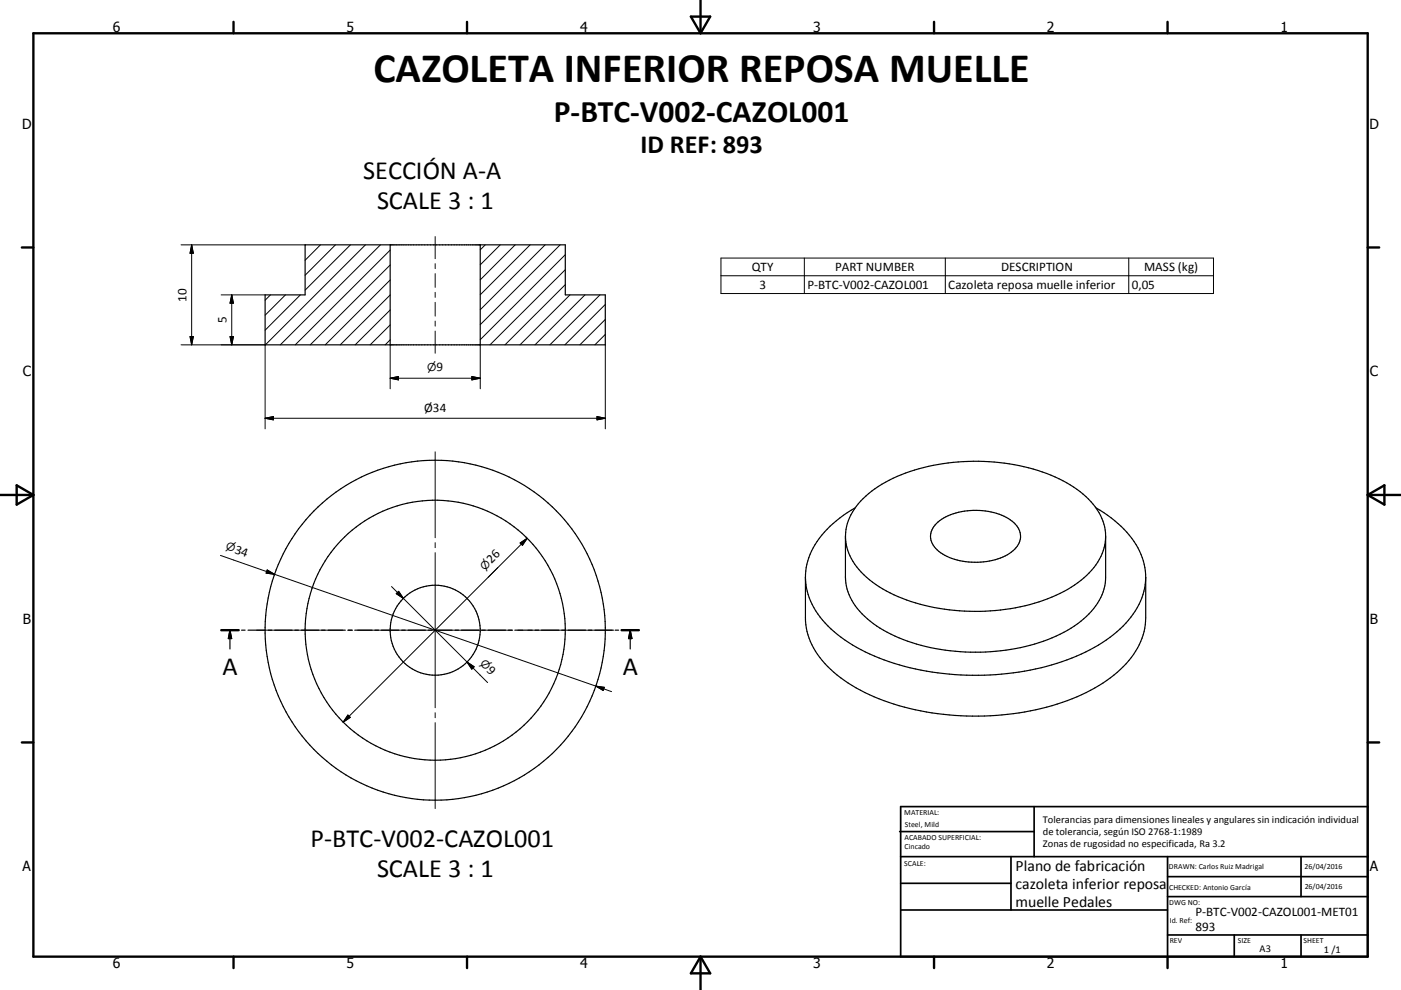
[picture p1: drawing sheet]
<svg xmlns="http://www.w3.org/2000/svg" width="420mm" height="297mm" viewBox="0 0 420 297" stroke-linecap="round" stroke-linejoin="round" font-family="sans-serif">
<g fill="none" stroke="#000" stroke-width=".36">
<path d="M91.5 73.5h78v15h12v15h-102v-15h12zM117 73.5v30M144 73.5v30M256.4 152.3a28.9 28.9 0 0 0-14.2 16 19.5 19.5 0 0 0 6.1 19.5 52.8 52.8 0 0 0 26.1 12.9 82.1 82.1 0 0 0 51.1-5.1 33 33 0 0 0 16.4-15.3 18.7 18.7 0 0 0-4.1-20.6 37.6 37.6 0 0 0-9.2-7.4M280.7 157.1a18.8 18.8 0 0 1 16.4-3.5 11.3 11.3 0 0 1 8.6 5.6 5.7 5.7 0 0 1-3.1 6.8 20.5 20.5 0 0 1-21.1-.6 5.2 5.2 0 0 1-.8-8.3zM241.5 173.2v12.2a22.5 22.5 0 0 0 9.5 17.1 63.3 63.3 0 0 0 33.6 12 77.4 77.4 0 0 0 43.6-8.1 30.5 30.5 0 0 0 14.2-15l.6-1.9 .4-3.1 .1-13.2M331.5 160.9v12.3a17.3 17.3 0 0 1-7.5 13.2 49.2 49.2 0 0 1-26.9 9.1 56.6 56.6 0 0 1-34.3-7.7 19 19 0 0 1-9.3-13.8v-13.4a17.7 17.7 0 0 1 7.9-13.3 52.2 52.2 0 0 1 30.5-8.9 53.4 53.4 0 0 1 31 8.4 18.2 18.2 0 0 1 8.6 14 17.6 17.6 0 0 1-8.4 14 53.7 53.7 0 0 1-32.3 8.6 52.2 52.2 0 0 1-29.2-8.7 18 18 0 0 1-8.1-13.2M66.3 189.1h5.3M68.9 189.1v5.6M68.9 189.1l.5 2.5h-.9zM72.4 189.1h1.1M74.4 189.1h5.2"/>
<path d="M80.4 189.1h1.1M82.4 189.1h5.2M88.4 189.1h1.1M90.4 189.1h5.2M96.4 189.1h1.1M98.4 189.1h5.1M104.4 189.1h1.1M106.4 189.1h5.1M112.4 189.1h1.1M114.4 189.1h5.1M120.4 189.1h1.1M122.4 189.1h5.1"/>
<path d="M128.4 189.1h1.1M130.3 189.1h5.2M136.4 189.1h1.1M138.3 189.1h5.2M144.4 189.1h1.1M146.3 189.1h5.2M152.4 189.1h1.1M154.3 189.1h5.2M160.4 189.1h1.1M162.3 189.1h5.3M168.4 189.1h1.1M170.3 189.1h5.3"/>
<path d="M176.4 189.1h1.1M178.4 189.1h5.2M184.4 189.1h1.1M186.4 189.1h5.1M188.9 189.1l.6 2.5h-1.1zM188.9 189.1v5.6"/>
<circle cx="130.5" cy="189.1" r="13.5"/>
<circle cx="130.5" cy="189.1" r="39"/>
<circle cx="130.5" cy="189.1" r="51"/>
</g>
<g fill="none" stroke="#000" stroke-width=".71">
<path d="M10 10h400v277h-400zM70 6.6v3.4M140 6.6v3.4M207.1 5h5.8l-2.9 5zM210 0v10M280 6.6v3.4M350 6.6v3.4M6.6 74.2h3.4M410 74.2h3.5M0 148.5h10M5 145.6l5 2.9-5 2.9zM410 148.5h10.1"/>
<path d="M410 148.5l5.1-2.9v5.8zM66.3 189.1h5.3M186.4 189.1h5.1M6.6 222.7h3.4M410 222.7h3.5M70 287v3.4M140 287v3.4M210 287v10M210 287l2.9 5h-5.8zM280 287v3.4M350 287v3.4"/>
</g>
<g fill="none" stroke="#000" stroke-width=".51">
<path d="M269.7 249.5h40.3M270 242h140v45h-140zM270 257h140M303.1 257v16M310 242v15M350 257v30M390.1 257v12M270 265h33.1M270 273h80M350 269h60M350 263h60M350 280.5h60"/>
<path d="M370 280.5v6.5M390.1 280.5v6.5"/>
</g>
<path d="M68.9 189.1l.5 2.5h-.9zM188.9 189.1l.6 2.5h-1.1z" fill="#000" stroke="#000" stroke-width=".36"/>
<g fill="none" stroke="#000" stroke-width=".3">
<path d="M54.3 73.5h37.2M57.5 73.5v30M57.5 73.5l.5 2.5h-1zM91.6 73.5l-.1 .1M96.1 73.5l-4.6 4.6M100.6 73.5l-9.1 9.1M105.1 73.5l-13.6 13.5M109.6 73.5l-30 30M114.1 73.5l-30.1 30M117 79.5l-24 24M117 75l-28.5 28.5M130.5 71v6.6"/>
<path d="M130.5 79.1v1.5M145.5 73.5l-1.5 1.5M150 73.5l-6 6M154.4 73.5l-10.4 10.5M158.9 73.5l-14.9 14.9M163.4 73.5l-19.4 19.4M167.9 73.5l-23.9 23.9M169.5 76.4l-25.5 25.5M216.1 77.4h147.7v10.7h-147.7zM241.1 77.4v10.7M283.4 77.4v10.7M338.4 77.4v10.7"/>
<path d="M66.3 88.5h13.2M69.5 88.5v15M69.5 88.5l.5 2.5h-1zM81.1 88.5l-1.6 1.6M85.6 88.5l-6.1 6.1M90 88.5l-10.5 10.6M117 97.5l-6 6M117 93l-10.5 10.5M117 88.5l-15 15M117 84l-19.5 19.5M130.5 82.1v4.1M130.5 87.7v1.5"/>
<path d="M130.5 90.7v4.1M130.5 96.3v1.5M130.5 99.3v6.7M169.5 85.4l-18.1 18.1M169.5 80.9l-22.6 22.6M170.9 88.5l-15 15M175.4 88.5l-15 15M179.9 88.5l-15 15M181.5 95.8l-7.6 7.7M181.5 91.3l-12.1 12.2M216.1 82.7h147.7M54.3 103.5h25.2v25.2"/>
<path d="M57 101h1l-.5 2.5zM69 101h1l-.5 2.5zM117 102l-1.5 1.5M117 113.5h27M117 113.5l2.5-.5v1zM117 103.5v13.1M141.5 113l2.5 .5-2.5 .5zM144 103.5v13.1M181.5 100.3l-3.1 3.2M181.5 103.5v25.2M79.5 125.5h102M79.5 125.5l2.5-.5v1z"/>
<path d="M130.5 135.6v25.7M179 125l2.5 .5-2.5 .5zM66.1 166.6l16.2 5.7M80.1 171l2.2 1.3-2.5-.4zM82.3 172.3l96.4 33.6M117.4 176l28.8 28.8M118.8 178.1l.7-.7 1.4 2.1zM130.5 162.8v1.5M130.5 165.8v46.5M149.3 170.3l-3 2.9M155.9 162.9l2.2-1.4-1.5 2.1zM158.1 161.5l-55.2 55.1"/>
<path d="M77 189.1h25.7M104.2 189.1h1.5M107.2 189.1h46.5M140 198.6l2.2 1.4-.8 .7zM155.2 189.1h1.5M158.2 189.1h25.8M104.3 214.5l.7 .7-2.1 1.4zM130.5 213.8v1.5M130.5 216.8v25.8M178.7 205.9l4.7 1.6M178.7 205.9l2.5 .3-.4 .9z"/>
</g>
<g fill="#000" stroke="#000" stroke-width=".3">
<path d="M57.5 73.5l.5 2.5h-1zM69.5 88.5l.5 2.5h-1zM57 101h1l-.5 2.5zM69 101h1l-.5 2.5zM117 113.5l2.5-.5v1zM141.5 113l2.5 .5-2.5 .5zM79.5 125.5l2.5-.5v1zM179 125l2.5 .5-2.5 .5zM80.1 171l2.2 1.3-2.5-.4zM118.8 178.1l.7-.7 1.4 2.1zM155.9 162.9l2.2-1.4-1.5 2.1zM104.3 214.5l.7 .7-2.1 1.4z"/>
<path d="M140 198.6l2.2 1.4-.8 .7zM178.7 205.9l2.5 .3-.4 .9z"/>
</g>
<text font-size="12.6" x="112" y="24.7">CAZOLETA INFERIOR REPOSA MUELLE</text>
<text font-size="9.4" x="166" y="36.5">P-BTC-V002-CAZOL001</text>
<g font-size="7.9">
<text x="192" y="46">ID REF: 893</text>
<text x="108.9" y="53.6">SECCIÓN A-A</text>
<text x="113" y="62.7">SCALE 3 : 1</text>
<text x="66.7" y="202.5">A</text>
<text x="186.7" y="202.5">A</text>
<text x="93" y="254">P-BTC-V002-CAZOL001</text>
<text x="113" y="263">SCALE 3 : 1</text>
</g>
<g font-size="4.7">
<text x="304.5" y="261.2">Plano de fabricación</text>
<text x="304.5" y="266.6">cazoleta inferior reposa</text>
<text x="304.5" y="272">muelle Pedales</text>
</g>
<g font-size="4.2">
<text x="33.9" y="9.6">6</text>
<text x="103.9" y="9.6">5</text>
<text x="173.9" y="9.6">4</text>
<text x="243.8" y="9.6">3</text>
<text x="313.9" y="9.6">2</text>
<text x="383.9" y="9.6">1</text>
<text x="6.7" y="38.7">D</text>
<text x="410.5" y="38.7">D</text>
<text x="6.9" y="112.9">C</text>
<text x="410.7" y="112.9">C</text>
<text x="6.9" y="187.1">B</text>
<text x="410.7" y="187.1">B</text>
<text x="6.8" y="261.4">A</text>
<text x="410.7" y="261.4">A</text>
<text x="33.9" y="290.4">6</text>
<text x="103.9" y="290.4">5</text>
<text x="173.9" y="290.4">4</text>
<text x="243.8" y="290.4">3</text>
<text x="313.9" y="290.4">2</text>
<text x="383.9" y="290.4">1</text>
</g>
<g font-size="3.9">
<text x="225.4" y="81.4">QTY</text>
<text x="250.4" y="81.4">PART NUMBER</text>
<text x="300.1" y="81.4">DESCRIPTION</text>
<text x="343" y="81.4">MASS (kg)</text>
<text x="227.7" y="86.7">3</text>
<text x="242.1" y="86.7">P-BTC-V002-CAZOL001</text>
<text x="284.3" y="86.8">Cazoleta reposa muelle inferior</text>
<text x="339.3" y="86.7">0,05</text>
<text x="55.9" y="90.5" transform="rotate(-90 55.9 90.5)">10</text>
<text x="67.9" y="96.9" transform="rotate(-90 67.9 96.9)">5</text>
<text x="130.9" y="111.3">9</text>
<text x="127.2" y="123.5">Ø34</text>
<text x="70.2" y="165.8" transform="rotate(19 70.2 165.8)">34</text>
<text x="147.3" y="169.2" transform="rotate(-45 147.3 169.2)">26</text>
<text x="145.8" y="201.3" transform="rotate(45 145.8 201.3)">9</text>
<text x="358.4" y="274.9">P-BTC-V002-CAZOL001-MET01</text>
<text x="358.4" y="279.4">893</text>
</g>
<g font-size="3.3">
<text x="128.1" y="111.3">⌀</text>
<text x="67.5" y="164.8" transform="rotate(19 67.5 164.8)">⌀</text>
<text x="145.4" y="171.2" transform="rotate(-45 145.4 171.2)">⌀</text>
<text x="143.8" y="199.3" transform="rotate(45 143.8 199.3)">⌀</text>
</g>
<g font-size="3.1">
<text x="312.7" y="246.8">Tolerancias para dimensiones lineales y angulares sin indicación individual</text>
<text x="312.7" y="250.4">de tolerancia, según ISO 2768-1:1989</text>
<text x="312.7" y="254">Zonas de rugosidad no especificada, Ra 3.2</text>
<text x="377.6" y="285.6">A3</text>
<text x="396.9" y="285.9">1 /1</text>
</g>
<g font-size="2.4">
<text x="271.1" y="244.4">MATERIAL:</text>
<text x="271.2" y="252">ACABADO SUPERFICIAL:</text>
<text x="271.3" y="248">Steel, Mild</text>
<text x="271.2" y="254.7">Cincado</text>
<text x="271.1" y="259.7">SCALE:</text>
<text x="350.4" y="260.8">DRAWN: Carlos Ruiz Madrigal</text>
<text x="391.1" y="260.6">26/04/2016</text>
<text x="350.5" y="267">CHECKED: Antonio García</text>
<text x="391.2" y="266.7">26/04/2016</text>
<text x="350.5" y="271.4">DWG NO:</text>
<text x="350.7" y="276.9">Id. Ref:</text>
<text x="350.7" y="282.8">REV</text>
<text x="371.1" y="282.9">SIZE</text>
<text x="390.8" y="283">SHEET</text>
</g>
</svg>
